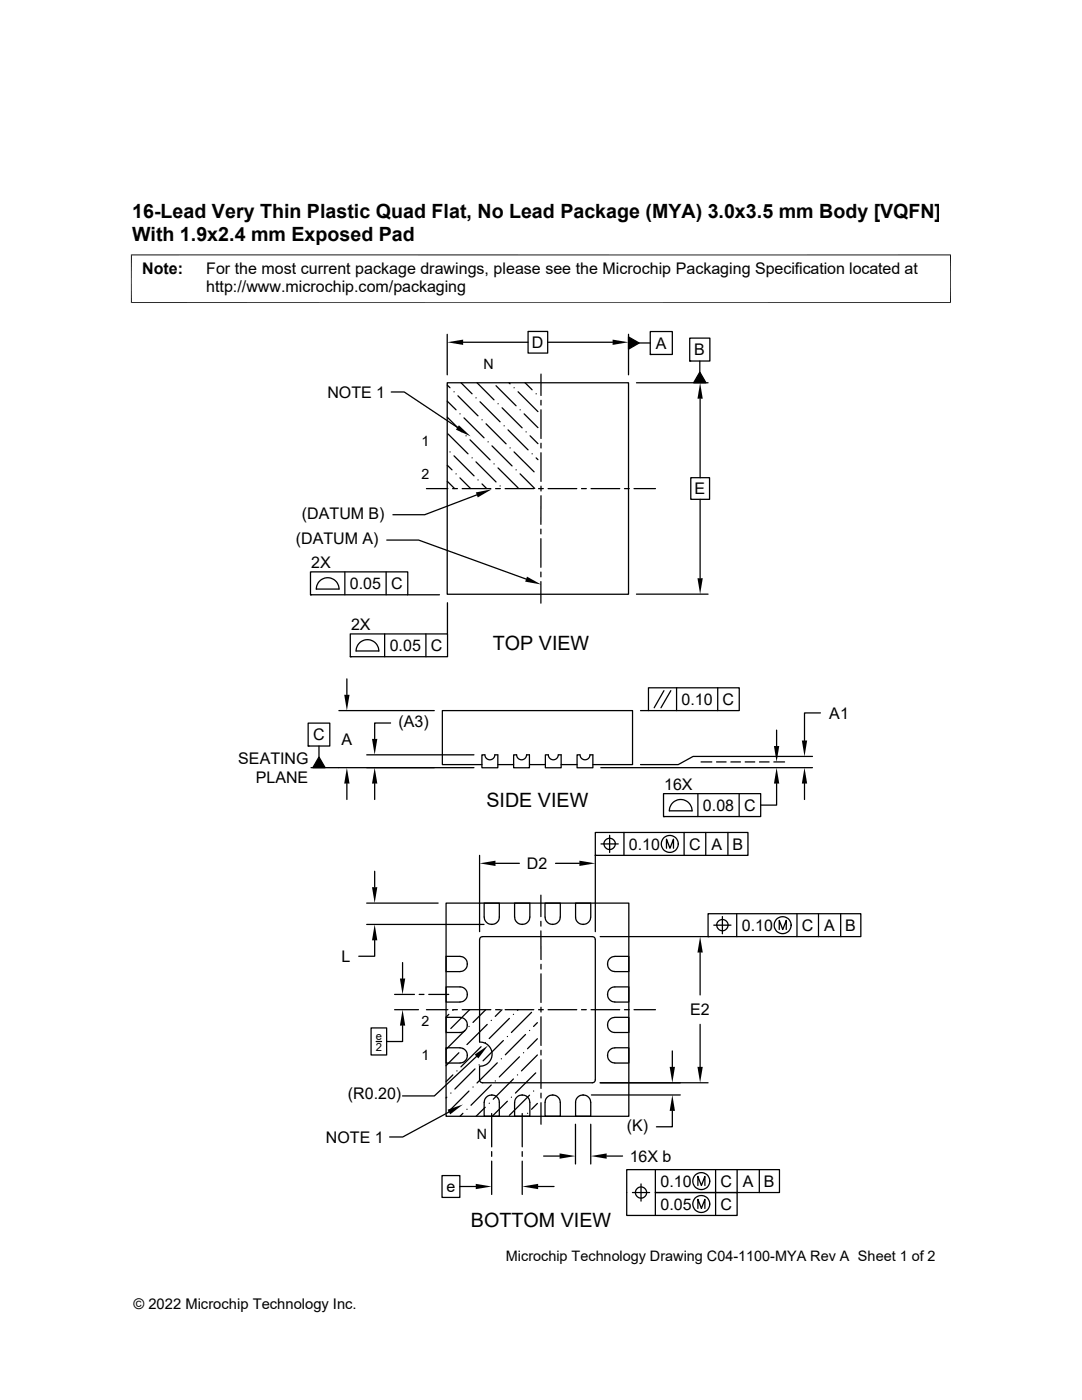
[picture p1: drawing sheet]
<svg xmlns="http://www.w3.org/2000/svg" width="216mm" height="279mm" viewBox="0 0 216 279" stroke-linecap="round" stroke-linejoin="round" font-family="sans-serif">
<g fill="none" stroke="#000" stroke-width=".25">
<path d="M78.1 78.2h2.6l10.6 7.1M89.2 66.7v8.1M89.2 76.9l.6 .5M89.2 76.4h36.2v42.2h-36.2zM90.6 78.2h.1M91.4 79l4 4M92 76.4l2.2 2.2M92.4 68.3h13M95 79.4h.1M95.2 76.4l3.4 3.4M99 77l4 4M101.6 76.4l.2 .2"/>
<path d="M102.6 77.4h.1M103.4 78.2l3.9 3.9M104.8 76.4l1.4 1.4M105.4 66.1h3.9v4.4h-3.9zM107 78.6h.1M107.9 74.7v4.2M107.9 79.9v.9M109.3 68.3h12.9M125.4 67.2l2.1 1.3-2.1 1.2zM125.4 66.7v8.1M127 76.4h14.3M127.5 68.5h2.3"/>
<path d="M129.8 66.2h4.4v4.5h-4.4zM129.8 70.7h.1M137.6 67.5h4v4.6h-4zM137.6 72.1h.1M139.6 74.3l1.3 2.1h-2.5zM139.6 72.1v2.2M139.7 79.6v15.7M85.1 97.5h4.3M89.2 92.8l1 1M89.2 96l1.5 1.5M89.2 83.2l3 3M89.2 80.1l1.8 1.7"/>
<path d="M89.4 86.6l4 4M89.8 90.2h.1M90.3 97.5h1M90.6 91l4 4M91 94.6h.1M91.8 95.4l2.1 2.1M91.8 82.6h.1M92.2 97.5h5.7M92.6 83.4l4 4M93 87h.1M93.8 87.8l4 4M94.2 91.4h.1"/>
<path d="M95 92.2l4 4M95.1 98.8l-10.3 3.9h-6.4M95.4 95.8h.1M95.8 80.2l4 4M96.2 96.6l.9 .9M96.2 83.8h.1M97 84.6l4 4M97.4 88.2h.1M98.2 89l4 4M98.6 92.6h.1M98.9 97.5h.9M99.4 93.4l4 4"/>
<path d="M99.4 80.6h.1M99.8 97h.1M100.2 81.4l4 4M100.6 85h.1M100.8 97.5h5.7M101.4 85.8l4 4M101.8 89.4h.1M102.6 90.2l4 4M103 93.8h.1M103.8 94.6l2.9 2.9M103.8 81.8h.1M104.6 82.6l2.7 2.7"/>
<path d="M105 86.2h.1M105.8 87l1.5 1.5M106.2 90.6h.1M107 91.4l.3 .3M107.5 97.5h.9M107.9 81.8v5.7M107.9 88.5v.9M107.9 90.4v5.7M107.9 97v1M107.9 98.9v5.7M109.4 97.5h5.7M116 97.5h1"/>
<path d="M117.9 97.5h5.8M124.6 97.5h1M126.5 97.5h4.3M137.8 95.3h3.8v4.4h-3.8zM139.7 99.7v15.7M62 114.1h19.4v4.6h-19.4zM62 118.7h.1M67.6 117.6a2.26 2.26 0 0 0-2.2-2.3 2.26 2.26 0 0 0-2.3 2.3h4.6M68.8 114.1v4.6M77 114.1v4.6M77.2 107.8h6.3l21.5 7.8M81.3 118.7h6.4"/>
<path d="M107.9 105.6v1M107.9 107.5v5.7M107.9 114.2v.9M107.9 116.1v4.3M127 118.6h14.3M69.2 135.5v3.2M69.9 126.5h19.4v4.6h-19.4zM69.9 131.1h.1M75.6 129.9a2.26 2.26 0 0 0-2.3-2.2 2.26 2.26 0 0 0-2.2 2.2h4.5M76.8 126.5v4.6M85 126.5v4.6M89.3 120.3v6.2"/>
<path d="M129.4 137.3h18.1v4.5h-18.1zM132.5 137.8l-2 3.4M133.9 137.8l-2 3.4M135 137.3v4.5M143.2 137.3v4.5M61.5 144.3h4.3v4.6h-4.3zM61.5 148.9h.1M63.6 148.9v2.2M63.6 151.1l1.3 2.1h-2.5zM67.6 141.8h19.1M69.2 156.4v3.2M73.2 150.6h21.4"/>
<path d="M74.8 156.4v3.2M77.9 144.3h-3.1v3.2M94.6 153.2h-32.5M96.2 152.6h-7.9v-10.8h37.9v10.8h-7.9M96.2 150.6h.6a.99 .99 0 0 0 .9 1 .99 .99 0 0 0 1-1h.6v2.6h-3.1zM99.3 152.6h3.2M102.5 150.6h.6a.99 .99 0 0 0 1 1 .99 .99 0 0 0 1-1h.5v2.6h-3.1zM105.6 152.6h3.2M108.8 150.6h.6a1.01 1.01 0 0 0 1 1 1.01 1.01 0 0 0 1-1h.6v2.6h-3.2zM112 152.6h3.1M115.1 150.6h.6a1.01 1.01 0 0 0 1 1 1.01 1.01 0 0 0 1-1h.6v2.6h-3.2zM119.9 153.2h42.2"/>
<path d="M127.8 141.8h1.6M132.4 158.4h19.4v4.6h-19.4zM139.3 158.4v4.6M139.9 152.1h2.1M143 152.1h1.9M145.8 152.1h1.9M147.5 158.4v4.6M148.7 152.1h1.9M151.6 152.1h1.9M154.4 152.1h2.1M155 156.4v4.3h-3.2M155 145.7v3.2"/>
<path d="M160.5 156.4v3.2M162.1 151h-23.8l-3 1.6h-7.5M163.7 142.3h-3.2v5.5M74.8 173.9v3.2M95.7 170.7v15.2M98.9 172.3h4.7M107.9 178.6v4.3M110.8 172.3h4.8M118.8 166.1h30.4v4.6h-30.4zM118.8 170.7h.1M118.8 170.7v15.2M119.9 168.4h3.5"/>
<path d="M121.6 166.7v3.4M124.5 166.1v4.6M132.4 163h.1M133 169.3v-1.8l.7 1.8 .7-1.8v1.8M136.5 166.1v4.6M138.1 161.8a2.26 2.26 0 0 0-2.3-2.2 2.26 2.26 0 0 0-2.2 2.2h4.5M140.8 166.1v4.6M145.2 166.1v4.6M73.2 184.5h23.4M73.2 180.2h14.2M74.8 187.7v3.1h-3.2M78.7 198.5h4"/>
<path d="M80.3 192.1v3.2M83.7 198.5h.9M85.6 198.5h3.9M89 180.2h36.5v42.6h-36.5zM93.2 192.3a1.48 1.48 0 0 0-1.4-1.4h-2.8v3h2.8a1.48 1.48 0 0 0 1.4-1.5M93.2 198.4a1.45 1.45 0 0 0-1.4-1.4h-2.8v3h2.8M93.2 198.5a1.45 1.45 0 0 1-1.4 1.5M93.3 192.3v.1M93.3 198.4v.1M96.6 180.2h3v2.8a1.52 1.52 0 0 1-1.5 1.5 1.52 1.52 0 0 1-1.5-1.5zM102.7 183v-2.8h3v2.8a1.52 1.52 0 0 1-1.5 1.5 1.52 1.52 0 0 1-1.5-1.5M107.9 185.8v5.7"/>
<path d="M107.9 183.9v.9M107.9 192.4v1M107.9 194.4v5.7M108.8 183v-2.8h3v2.8a1.52 1.52 0 0 1-1.5 1.5 1.52 1.52 0 0 1-1.5-1.5M114.9 180.2h3v2.8a1.52 1.52 0 0 1-1.5 1.5 1.52 1.52 0 0 1-1.5-1.5zM119.8 186.9h21.5M121.7 191.3l.3-.3 .7-.1h2.8v3h-2.8a1.53 1.53 0 0 1-1.4-1 1.53 1.53 0 0 1 .4-1.6zM122.7 200a1.5 1.5 0 0 1-1.5-1.5 1.5 1.5 0 0 1 1.5-1.5h2.8v3h-2.8M139.7 190.1v8.5M141.3 182.4h30.5v4.5h-30.5zM141.3 186.9h.1M142.4 184.6h3.5"/>
<path d="M144.1 182.9v3.5M147 182.4v4.5M155.5 185.5v-1.8l.7 1.8 .7-1.8v1.8M159 182.4v4.5M163.3 182.4v4.5M167.7 182.4v4.5M74 205.1h3.2v5.4h-3.2zM75.1 207.9h1M78.7 201.5h4.8M80.3 204.7v3.2h-3.1M85.1 201.5h4.3M89.2 219l-.2 .1"/>
<path d="M89.2 206.1h.1M89.6 202.4l-.6 .6M90 218.1h.1M90.3 201.5h1M90.4 214.5l-1.4 1.4M90.4 201.6h.1M91.2 213.7h.1M91.6 210.1l-2.6 2.6M92.2 201.5h5.7M92.4 209.3h.1M92.8 205.7l-3.8 3.7M93.2 204.5a1.48 1.48 0 0 0-1.4-1.5h-2.8v3.1h2.8a1.45 1.45 0 0 0 1.4-1.5"/>
<path d="M93.2 210.6a1.48 1.48 0 0 0-1.4-1.5h-2.8v3.1h2.8M93.2 210.7a1.45 1.45 0 0 1-1.4 1.4M93.3 204.5v.1M93.3 210.6v.1M93.6 217.7l-4 4.1M93.6 204.9h.1M93.7 201.5l-3.7 3.8M94.4 216.9h.1M94.8 213.3l-4 4M95.1 210.8l-8.4 7.9h-6.4M95.6 212.5h.1M95.7 207.9v-20.4l.2-.4 .4-.2h21.9l.4 .2 .2 .4v28l-.2 .4-.4 .2h-21.9l-.4-.2-.2-.3v-2.8a2.41 2.41 0 0 0 2.5-2.4 2.41 2.41 0 0 0-2.5-2.4"/>
<path d="M96 208.9l-4 4M96.8 208.1h.1M96.9 201.5l-2.5 2.5M97 219a1.51 1.51 0 0 1 1.7-.4 1.51 1.51 0 0 1 .9 1.4v2.8h-3v-2.8l.2-.7zM97.2 204.4l-4 4.1M98 216.5l-4 4.1M98 203.6h.1M98.8 215.7h.1M98.9 201.5h.9M99.2 212.1l-4 4M100 211.3h.1M100.2 201.5l-1.4 1.3"/>
<path d="M100.4 207.7l-4 4M100.8 201.5h5.7M101.2 219.8l-3 3M101.2 206.9h.1M101.6 203.2l-4 4.1M102 219h.1M102.4 215.3l-4 4.1M102.4 202.4h.1M102.7 220a1.51 1.51 0 0 1 1.5-1.5 1.51 1.51 0 0 1 1.5 1.5v2.8h-3v-2.8M103.3 214.5h.1M103.4 201.5l-.1 .1M103.7 210.9l-4.1 4"/>
<path d="M104.5 210.1h.1M104.9 206.5l-4.1 4M105.7 218.6l-4.1 4M105.7 205.7h.1M106.1 202l-4.1 4.1M106.5 217.7h.1M106.9 214.1l-4.1 4M107.2 210.5l-3.1 3.2M107.2 207.3l-1.9 2M107.2 204.1l-.7 .8M107.5 201.5h.9M107.9 201v1"/>
<path d="M107.9 202.9v5.7M107.9 209.6v.9M107.9 211.5v5.7M107.9 218.2v.9M108.8 220a1.51 1.51 0 0 1 1.5-1.5 1.51 1.51 0 0 1 1.5 1.5v2.8h-3v-2.8M109.4 201.5h5.7M115.3 219a1.53 1.53 0 0 1 1.6-.4 1.53 1.53 0 0 1 1 1.4v2.8h-3v-3zM116 201.5h1M117.9 201.5h5.8M118 218.5h17.7M119.8 216.1h21.5M121.7 203.5l.3-.3 .7-.2h2.8v3.1h-2.8a1.51 1.51 0 0 1-1.4-1 1.51 1.51 0 0 1 .4-1.6z"/>
<path d="M122.7 212.1a1.51 1.51 0 0 1-1.5-1.5 1.51 1.51 0 0 1 1.5-1.5h2.8v3.1h-2.8M124.6 201.5h1M126.5 201.5h4.3M134.2 209.7v3.2M139.7 204.4v8.5M88.2 234.6h3.6v4.4h-3.6zM89.6 221.9l-9.2 5h-2.7M91.8 236.8h3.1M92.4 222.2l-.6 .6M93.2 221.4h.1M96.8 221l-1.8 1.8M97.6 220.2h.1"/>
<path d="M98.1 222.2v6.7M98.1 229.8v1M98.1 231.7v6.7M104.2 222.2v6.7M104.2 229.8v1M104.2 231.7v6.7M105.3 222.2h.1M107.2 220.2l-1.1 1.2M107.4 236.8h3.2M107.9 220.1v4.3M108.5 230.7h3.2M114.8 224.4v7.9"/>
<path d="M117.9 224.4v7.9M121.1 230.7h3.1M126.2 238h3.4M127.9 236.3v3.4M130.8 233.4v4.6h16.3v4.6h-22v-9.2h30.4v4.6h-24.7v4.6M134.2 221.7v3.2h-3.2M139.3 236.6v-1.8l.7 1.8 .7-1.8v1.8M142.8 233.4v9.2M147.1 233.4v4.6M151.5 233.4v4.6M139.3 241.2v-1.8l.7 1.8 .7-1.8v1.8"/>
<circle cx="121.7" cy="168.4" r="1.13"/>
<circle cx="133.6" cy="168.4" r="1.69"/>
<circle cx="144.2" cy="184.6" r="1.13"/>
<circle cx="156.2" cy="184.6" r="1.69"/>
<circle cx="127.9" cy="238" r="1.12"/>
<circle cx="139.9" cy="235.7" r="1.69"/>
<circle cx="139.9" cy="240.3" r="1.69"/>
</g>
<g fill="#000">
<path d="M89.2 68.3l3.2-.5v1zM122.2 67.8l3.2 .5-3.2 .5zM125.4 67.2l2.1 1.3-2.1 1.2zM139.7 76.4l.5 3.2h-1zM139.6 74.3l1.3 2.1h-2.5zM91.6 84.9l2.3 2.2-2.9-1.4zM95 98.3l3.1-.7-2.8 1.7zM105.2 115.1l2.8 1.5-3.2-.5zM139.2 115.4h1l-.5 3.2zM68.7 138.7h1l-.5 3.1zM63.6 151.1l1.3 2.1h-2.5zM69.2 153.2l.5 3.2h-1z"/>
<path d="M74.8 153.2l.5 3.2h-1.1zM74.2 147.5h1.1l-.5 3.1zM155 153.2l.5 3.2h-1.1zM154.4 148.9h1.1l-.5 3.2zM160.5 153.2l.6 3.2h-1.1zM160 147.8h1.1l-.6 3.2zM74.2 177.1h1.1l-.5 3.1zM95.7 172.3l3.2-.5v1zM115.6 171.8l3.2 .5-3.2 .5zM74.8 184.5l.5 3.2h-1.1zM79.8 195.3h1.1l-.6 3.2zM139.7 186.9l.5 3.2h-1z"/>
<path d="M80.3 201.5l.6 3.2h-1.1zM94.7 210.5l2.7-1.9-2 2.6zM133.6 212.9h1.1l-.5 3.2zM139.2 212.9h1l-.5 3.2zM89.3 221.5l3.1-1.1-2.6 2zM94.9 236.3l3.2 .5-3.2 .5zM104.2 236.8l3.2-.5v1zM111.7 230.2l3.1 .5-3.1 .5zM117.9 230.7l3.2-.5v1zM134.2 218.5l.5 3.2h-1.1z"/>
</g>
<path d="M26.1 50.9h163.7M26.2 50.8v9.7M189.7 50.8v9.7M26.1 60.4h163.7" fill="none" stroke="#000" stroke-width=".2"/>
<g font-size="3.9">
<text x="26.4" y="43.5">16-Lead Very Thin Plastic Quad Flat, No Lead Package (MYA) 3.0x3.5 mm Body [VQFN]</text>
<text x="26.4" y="48">With 1.9x2.4 mm Exposed Pad</text>
<text x="98.3" y="129.7">TOP VIEW</text>
<text x="97" y="161">SIDE VIEW</text>
<text x="93.9" y="244.8">BOTTOM VIEW</text>
</g>
<g font-size="3.2">
<text x="28.4" y="54.6">Note:</text>
<text x="41.1" y="58.3">http://www.microchip.com/packaging</text>
<text x="41.1" y="54.6">For the most current package drawings, please see the Microchip Packaging Specification located at</text>
<text x="106.1" y="69.4">D</text>
<text x="130.9" y="69.6">A</text>
<text x="138.5" y="70.9">B</text>
<text x="65.3" y="79.4">NOTE 1</text>
<text x="138.6" y="98.6">E</text>
<text x="60.2" y="103.5">(DATUM B)</text>
<text x="59" y="108.6">(DATUM A)</text>
<text x="62.1" y="113.3">2X</text>
<text x="69.8" y="117.6">0.05</text>
<text x="78" y="117.6">C</text>
<text x="70" y="125.7">2X</text>
<text x="77.8" y="129.9">0.05</text>
<text x="86" y="129.9">C</text>
<text x="136" y="140.7">0.10</text>
<text x="144.2" y="140.7">C</text>
<text x="165.5" y="143.4">A1</text>
<text x="62.5" y="147.7">C</text>
<text x="68.1" y="148.7">A</text>
<text x="79.5" y="145.1">(A3)</text>
<text x="47.5" y="152.5">SEATING</text>
<text x="51.1" y="156.4">PLANE</text>
<text x="132.5" y="157.6">16X</text>
<text x="140.3" y="161.8">0.08</text>
<text x="148.5" y="161.8">C</text>
<text x="105.2" y="173.4">D2</text>
<text x="125.5" y="169.6">0.10</text>
<text x="137.5" y="169.6">C</text>
<text x="142" y="169.6">A</text>
<text x="146.2" y="169.6">B</text>
<text x="148" y="185.8">0.10</text>
<text x="160" y="185.8">C</text>
<text x="164.5" y="185.8">A</text>
<text x="168.7" y="185.8">B</text>
<text x="68.1" y="192">L</text>
<text x="137.7" y="202.6">E2</text>
<text x="69.4" y="219.4">(R0.20)</text>
<text x="125.1" y="225.7">(K)</text>
<text x="65" y="228">NOTE 1</text>
<text x="125.6" y="231.8">16X b</text>
<text x="89.1" y="237.9">e</text>
<text x="131.8" y="236.9">0.10</text>
<text x="143.8" y="236.9">C</text>
<text x="148.2" y="236.9">A</text>
<text x="152.4" y="236.9">B</text>
<text x="131.8" y="241.4">0.05</text>
<text x="143.8" y="241.4">C</text>
</g>
<g font-size="2.9">
<text x="100.9" y="251.7">Microchip Technology Drawing C04-1100-MYA Rev A Sheet 1 of 2</text>
<text x="26.6" y="261.3">© 2022 Microchip Technology Inc.</text>
</g>
<g font-size="2.8">
<text x="96.5" y="73.7">N</text>
<text x="84.1" y="88.9">1</text>
<text x="84.1" y="95.5">2</text>
<text x="84.1" y="204.7">2</text>
<text x="84.1" y="211.6">1</text>
<text x="95.1" y="227.3">N</text>
</g>
<g font-size="2.2">
<text x="75" y="207.6">e</text>
<text x="75" y="209.7">2</text>
</g>
</svg>
